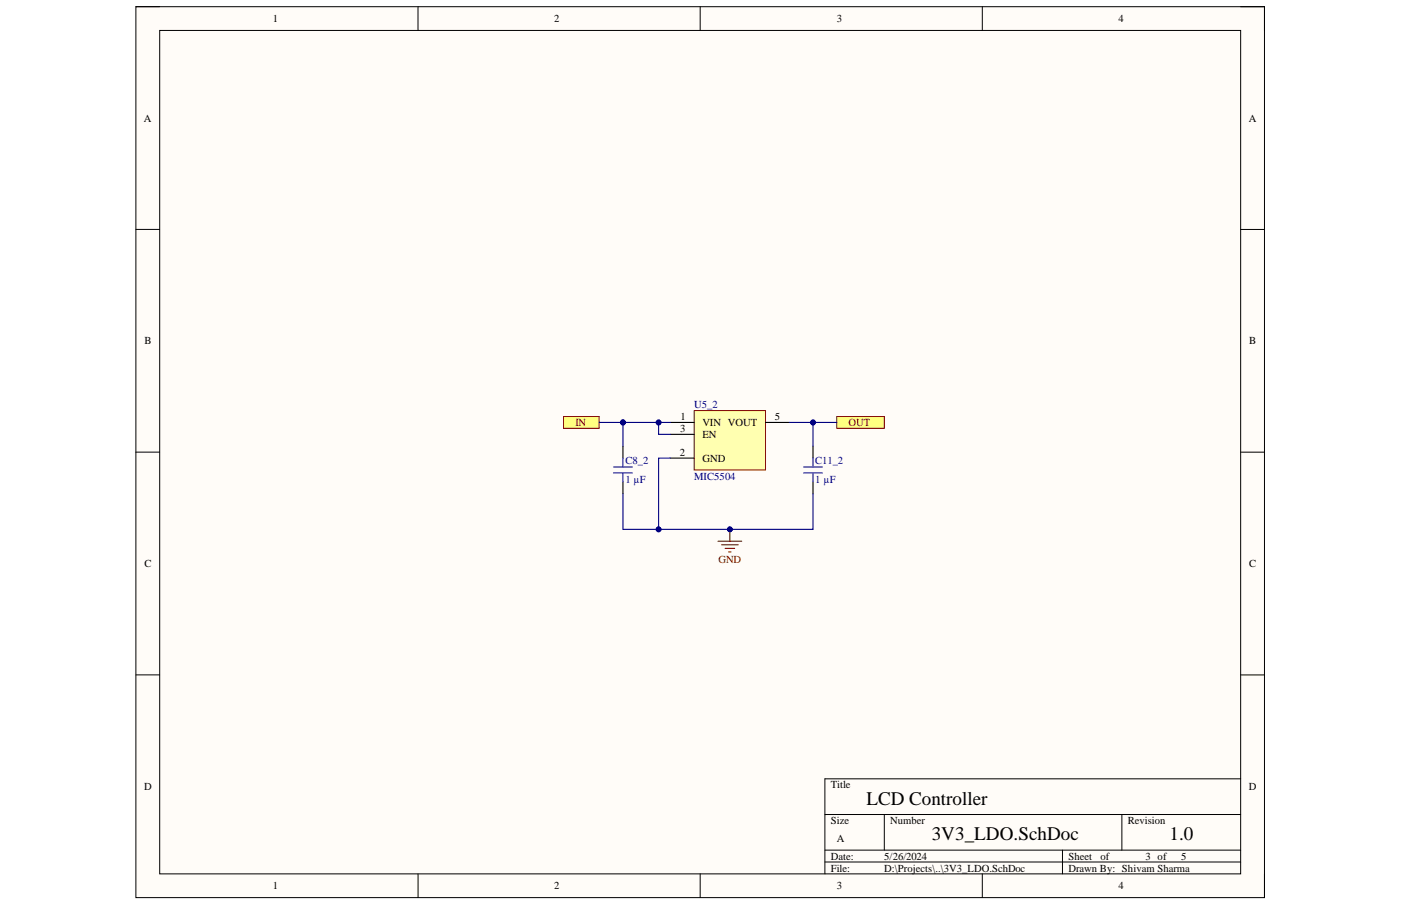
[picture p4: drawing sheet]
<svg xmlns="http://www.w3.org/2000/svg" width="432mm" height="279mm" viewBox="0 0 432 279" stroke-linecap="round" stroke-linejoin="round" font-family="sans-serif">
<path d="M41.9 2.1h347.8v274.7h-347.8z" fill-rule="evenodd" fill="#fffcf8"/>
<path d="M41.9 2.1h347.8v274.7h-347.8z" fill="none" stroke="#000" stroke-width=".31"/>
<path d="M49.2 9.4h333.2v260.1h-333.2z" fill-rule="evenodd" fill="#fffcf8"/>
<g fill="none" stroke="#000" stroke-width=".31">
<path d="M41.9 2.1h7.3M49.2 9.4h333.2v260.1h-333.2zM128.8 2.1v7.3M215.8 2.1v7.3M302.8 2.1v7.3M382.4 2.1h7.3v7.3M41.9 70.7h7.3M382.4 70.8h7.3M41.9 139.4h7.3M382.4 139.4h7.3M41.9 208.1h7.3M382.4 208.1h7.3"/>
<path d="M254.2 251.1h128.2M272.6 251.1v11M345.8 251.1v11M382.4 240.1h-128.2v29.4M128.8 269.5v7.3M215.8 269.5v7.3M254.2 262.1h128.2M254.2 265.8h128.2M302.8 269.5v7.3M327.5 262.1v7.4M389.7 269.5v7.3"/>
</g>
<path d="M221.3 166.9h7.3M222.4 168h5.1M223.5 169.1h2.9M224.6 170.2h.7M224.9 163.2v3.7" fill="none" stroke="#800000" stroke-width=".34"/>
<circle cx="224.9" cy="163.2" r=".73" fill="#000080"/>
<circle cx="224.9" cy="163.2" r=".73" fill="none" stroke="#000080" stroke-width=".31"/>
<path d="M257.9 128.4h14.7v3.7h-14.7z" fill-rule="evenodd" fill="#ffff80"/>
<path d="M257.9 128.4h14.7v3.7h-14.7z" fill="none" stroke="#800000" stroke-width=".31"/>
<path d="M214 126.6h21.9v18.3h-21.9z" fill-rule="evenodd" fill="#ffffb0"/>
<path d="M214 126.6h21.9v18.3h-21.9z" fill="none" stroke="#800000" stroke-width=".31"/>
<path d="M206.6 130.3h7.4M206.6 133.9h7.4M235.9 130.3h7.4M206.6 141.2h7.4" fill="none" stroke="#000" stroke-width=".34"/>
<path d="M173.7 128.4h11v3.7h-11z" fill-rule="evenodd" fill="#ffff80"/>
<path d="M173.7 128.4h11v3.7h-11z" fill="none" stroke="#800000" stroke-width=".31"/>
<path d="M250.6 137.6v3.6M250.6 148.6v3.6" fill="none" stroke="#000" stroke-width=".34"/>
<path d="M247.6 144h5.9M247.6 145.8h5.9M250.6 141.2v2.8M250.6 145.8v2.8" fill="none" stroke="#00f" stroke-width=".34"/>
<path d="M192 152.2v11h11" fill="none" stroke="#000080" stroke-width=".34"/>
<circle cx="203" cy="163.2" r=".73" fill="#000080"/>
<circle cx="203" cy="163.2" r=".73" fill="none" stroke="#000080" stroke-width=".31"/>
<path d="M192 137.6v3.6M192 148.6v3.6" fill="none" stroke="#000" stroke-width=".34"/>
<path d="M189.1 144h5.8M189.1 145.8h5.8M192 141.2v2.8M192 145.8v2.8" fill="none" stroke="#00f" stroke-width=".34"/>
<path d="M192 130.3v7.3" fill="none" stroke="#000080" stroke-width=".34"/>
<circle cx="192" cy="130.3" r=".73" fill="#000080"/>
<circle cx="192" cy="130.3" r=".73" fill="none" stroke="#000080" stroke-width=".31"/>
<path d="M184.7 130.3h7.3" fill="none" stroke="#000080" stroke-width=".34"/>
<circle cx="192" cy="130.3" r=".73" fill="#000080"/>
<circle cx="192" cy="130.3" r=".73" fill="none" stroke="#000080" stroke-width=".31"/>
<path d="M203 130.3v3.6h3.6" fill="none" stroke="#000080" stroke-width=".34"/>
<circle cx="203" cy="130.3" r=".73" fill="#000080"/>
<circle cx="203" cy="130.3" r=".73" fill="none" stroke="#000080" stroke-width=".31"/>
<path d="M192 130.3h14.6" fill="none" stroke="#000080" stroke-width=".34"/>
<circle cx="192" cy="130.3" r=".73" fill="#000080"/>
<circle cx="192" cy="130.3" r=".73" fill="none" stroke="#000080" stroke-width=".31"/>
<circle cx="203" cy="130.3" r=".73" fill="#000080"/>
<circle cx="203" cy="130.3" r=".73" fill="none" stroke="#000080" stroke-width=".31"/>
<path d="M206.6 141.2h-3.6v22h47.6v-11" fill="none" stroke="#000080" stroke-width=".34"/>
<circle cx="203" cy="163.2" r=".73" fill="#000080"/>
<circle cx="203" cy="163.2" r=".73" fill="none" stroke="#000080" stroke-width=".31"/>
<circle cx="224.9" cy="163.2" r=".73" fill="#000080"/>
<circle cx="224.9" cy="163.2" r=".73" fill="none" stroke="#000080" stroke-width=".31"/>
<path d="M250.6 130.3v7.3" fill="none" stroke="#000080" stroke-width=".34"/>
<circle cx="250.6" cy="130.3" r=".73" fill="#000080"/>
<circle cx="250.6" cy="130.3" r=".73" fill="none" stroke="#000080" stroke-width=".31"/>
<path d="M243.3 130.3h14.6" fill="none" stroke="#000080" stroke-width=".34"/>
<circle cx="250.6" cy="130.3" r=".73" fill="#000080"/>
<circle cx="250.6" cy="130.3" r=".73" fill="none" stroke="#000080" stroke-width=".31"/>
<g font-size="5.9">
<text x="267" y="248.1">LCD Controller</text>
<text x="287.2" y="259">3V3_LDO.SchDoc</text>
<text x="360.4" y="259">1.0</text>
</g>
<g font-size="3.3">
<text x="84.1" y="6.8">1</text>
<text x="170.8" y="6.8">2</text>
<text x="257.9" y="6.8">3</text>
<text x="344.7" y="6.8">4</text>
<text x="44.3" y="37.6">A</text>
<text x="384.9" y="37.6">A</text>
<text x="44.5" y="106.2">B</text>
<text x="385" y="106.2">B</text>
<text x="209.7" y="129.6">1</text>
<text x="216.5" y="131.4">VIN VOUT</text>
<text x="238.8" y="129.6">5</text>
<text x="209.7" y="133.2">3</text>
<text x="216.5" y="135.1">EN</text>
<text x="209.5" y="140.6">2</text>
<text x="216.5" y="142.4">GND</text>
<text x="44.5" y="174.9">C</text>
<text x="385" y="174.9">C</text>
<text x="44.4" y="243.6">D</text>
<text x="256.1" y="243.1">Title</text>
<text x="384.9" y="243.6">D</text>
<text x="256.1" y="254.1">Size</text>
<text x="274.4" y="254.1">Number</text>
<text x="347.6" y="254.1">Revision</text>
<text x="257.9" y="259.6">A</text>
<text x="256.1" y="265.1">Date:</text>
<text x="256.1" y="268.7">File:</text>
<text x="272.5" y="265.1">5/26/2024</text>
<text x="272.5" y="268.7">D:\Projects\..\3V3_LDO.SchDoc</text>
<text x="329.3" y="265.1">Sheet</text>
<text x="329.3" y="268.7">Drawn By: Shivam Sharma</text>
<text x="339.1" y="265.1">of</text>
<text x="353.1" y="265.1">3 of</text>
<text x="364.1" y="265.1">5</text>
<text x="84.1" y="274.2">1</text>
<text x="170.8" y="274.2">2</text>
<text x="257.9" y="274.2">3</text>
<text x="344.7" y="274.2">4</text>
</g>
<g font-size="3.3" fill="#000080">
<text x="214" y="125.9">U5_2</text>
<text x="192.7" y="143.1">C8_2</text>
<text x="251.3" y="143.1">C11_2</text>
<text x="192.7" y="149">1 µF</text>
<text x="214" y="147.9">MIC5504</text>
<text x="251.3" y="149">1 µF</text>
</g>
<g font-size="3.3" fill="#800000">
<text x="177.3" y="131.4">IN</text>
<text x="261.5" y="131.4">OUT</text>
<text x="221.4" y="173.5">GND</text>
</g>
</svg>
